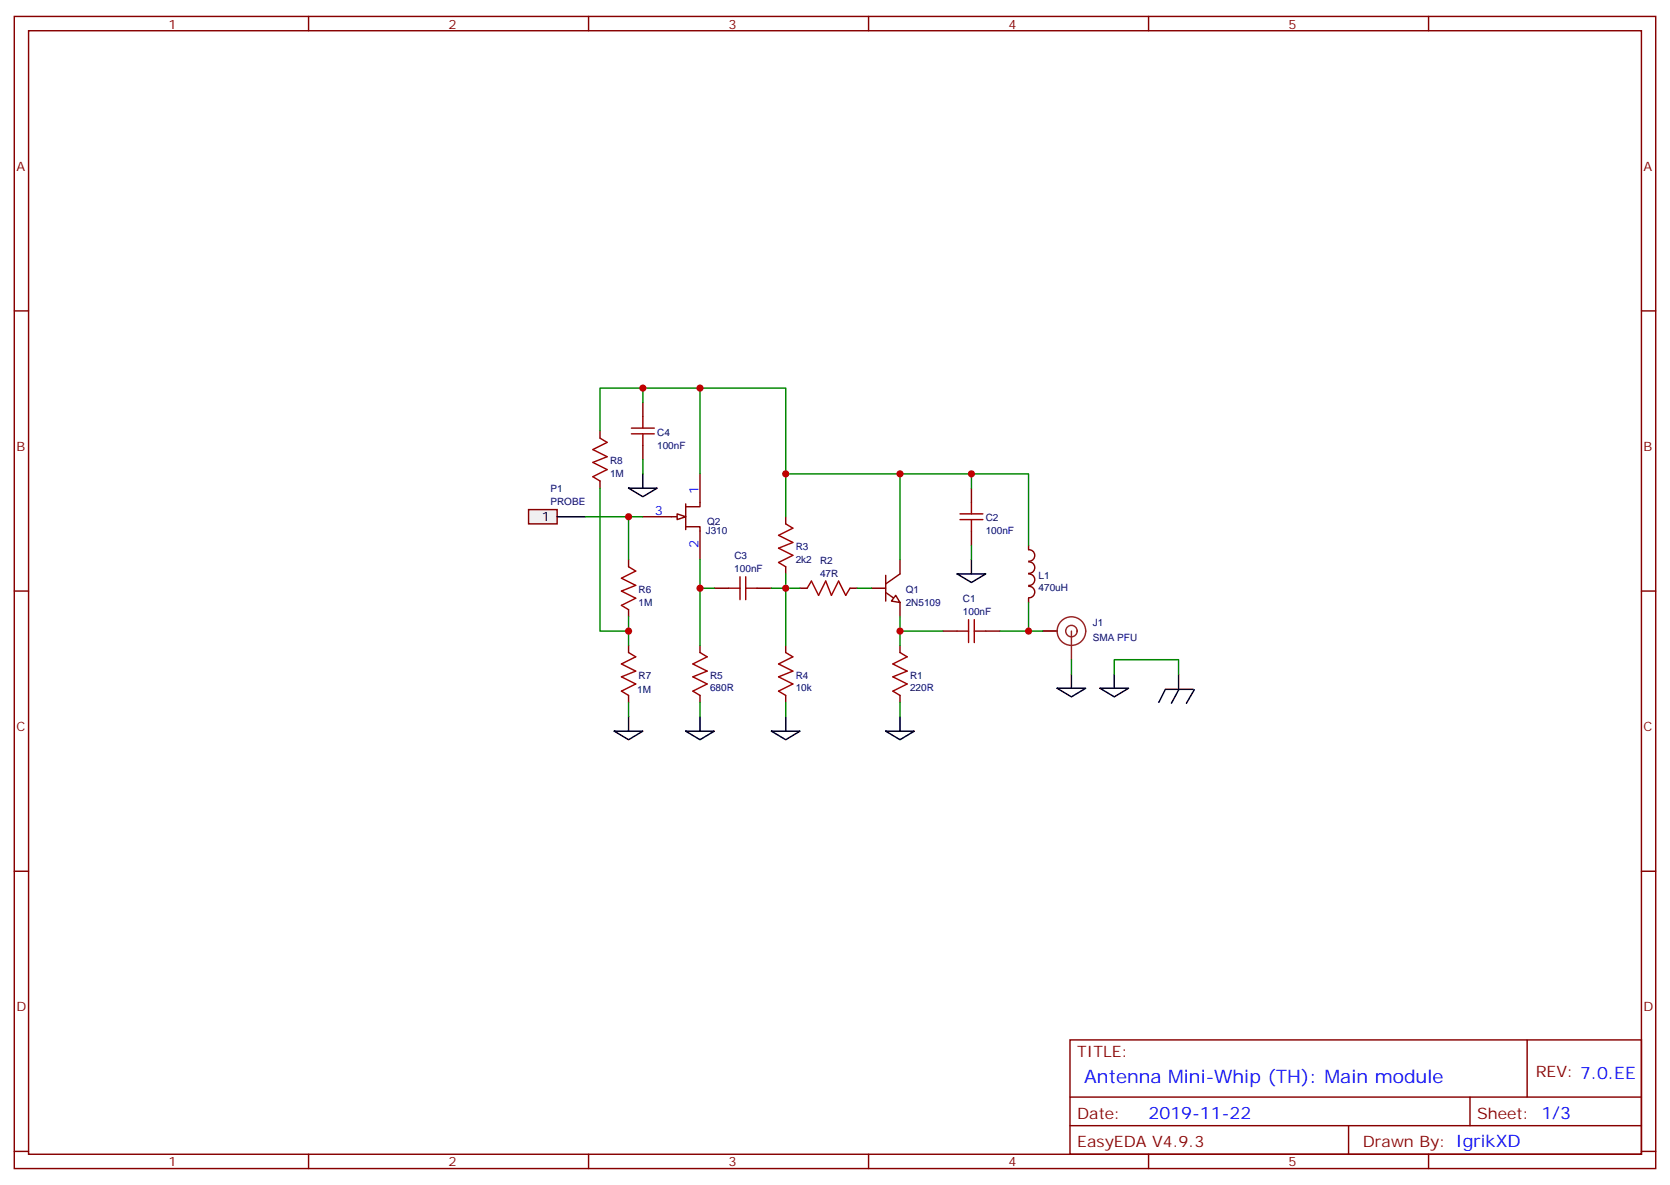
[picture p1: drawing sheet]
<svg xmlns="http://www.w3.org/2000/svg" width="412mm" height="292mm" viewBox="0 0 412 292" stroke-linecap="round" stroke-linejoin="round" font-family="sans-serif">
<g fill="none" stroke="#870000" stroke-width=".35">
<path d="M3.5 4.1h405.4v284.3h-405.4zM7.1 7.6h398.2v277.3h-398.2zM76.2 4.1v3.5M145.3 4.1v3.5M214.5 4.1v3.5M283.6 4.1v3.5M352.8 4.1v3.5M3.5 76.7h3.6M405.3 76.7h3.6M158.7 99.3v3.5M158.7 109.9v3.5M155.2 138.1v1.8"/>
<path d="M194 127.5v1.8M194 139.9v1.7M239.9 120.5v3.5M239.9 131.1v3.5M254 134.6v1M254 135.7a1.41 1.41 0 0 1 1.5 1.4 1.41 1.41 0 0 1-1.5 1.4M254 138.7a1.41 1.41 0 0 1 1.5 1.4 1.41 1.41 0 0 1-1.5 1.4M3.5 145.9h3.6M155.2 150.5v1.7M155.2 159.3v1.7M172.9 159.3v1.7M176.4 145.2h3.5"/>
<path d="M187 145.2h3.5M194 159.3v1.7M197.6 145.2h1.7M209.9 145.2h1.8M218.7 146.2l3.5 2.5M218.7 142v6.3M222.2 159.3v1.7M222.2 141.6l-3.5 2.5M232.8 155.8h3.6M243.4 155.8h3.5M254 147.6v1.1M254 144.7a1.41 1.41 0 0 1 1.5 1.4 1.41 1.41 0 0 1-1.5 1.4"/>
<path d="M254 141.7a1.41 1.41 0 0 1 1.5 1.4 1.41 1.41 0 0 1-1.5 1.4M405.3 145.9h3.6M155.2 171.6v1.8M172.9 171.6v1.8M194 171.6v1.8M222.2 171.6v1.8M3.5 215h3.6M405.3 215h3.6M264.2 256.6h141.1v28.3h-141.1zM377.1 256.6v14.2M264.2 270.8h141.1M264.2 277.8h141.1"/>
<path d="M333 277.8v7.1M363 270.8v7M3.5 284.2h3.6M76.2 284.9v3.5M145.3 284.9v3.5M214.5 284.9v3.5M283.6 284.9v3.5M352.8 284.9v3.5M405.3 284.2h3.6"/>
</g>
<g fill="none" stroke="#a10000" stroke-width=".35">
<path d="M155.9 107.1h5.7M155.9 105.7h5.7M158.7 102.8v2.9M158.7 107.1v2.8M155.2 139.9l1.8 1-3.5 1.8 3.5 1.8-3.5 1.4 3.5 1.7-3.5 1.8 1.7 1.1M194 129.3l1.8 1.1-3.5 1.7 3.5 1.8-3.5 1.4 3.5 1.8-3.5 1.7 1.7 1.1M237.1 128.2h5.6M237.1 126.8h5.6M239.9 124v2.8M239.9 128.2v2.9M179.9 145.2h2.8M182.7 142.3v5.7"/>
<path d="M184.1 145.2h2.9M184.1 142.3v5.7M199.3 145.2l1.1-1.8 1.7 3.5 1.8-3.5 1.4 3.5 1.8-3.5 1.7 3.5 1.1-1.7M236.4 155.8h2.8M239.2 152.9v5.7M240.6 155.8h2.8M240.6 152.9v5.7M155.2 161l1.8 1.1-3.5 1.8 3.5 1.7-3.5 1.4 3.5 1.8-3.5 1.8 1.7 1M172.9 161l1.7 1.1-3.5 1.8 3.5 1.7-3.5 1.4 3.5 1.8-3.5 1.8 1.8 1M194 161l1.8 1.1-3.5 1.8 3.5 1.7-3.5 1.4 3.5 1.8-3.5 1.8 1.7 1M222.2 161l1.8 1.1-3.5 1.8 3.5 1.7-3.5 1.4 3.5 1.8-3.5 1.8 1.7 1"/>
</g>
<path d="M221.2 146.9l1 1.8-2.1-.4z" fill="#fff" stroke="#870000" stroke-width=".35"/>
<path d="M148.2 106.4v1.7M148.2 118.7v1.8M165.8 127.5h3.5M169.3 130h3.6v1.1M169.3 124.4v6.3M172.9 124v1.1h-3.6M222.2 138.1v3.5M215.2 145.2h3.5M222.2 148.7v3.5" fill="none" stroke="#870000" stroke-width=".35"/>
<path d="M148.2 108.1l1.7 1.1-3.5 1.7 3.5 1.8-3.5 1.4 3.5 1.8-3.5 1.8 1.8 1" fill="none" stroke="#a10000" stroke-width=".35"/>
<path d="M167.2 126.8l2.1 .7-2.1 .7z" fill="#fff" stroke="#870000" stroke-width=".35"/>
<path d="M172.9 116.9v7.1M158.7 127.5h7.1M172.9 131.1v7" fill="none" stroke="#870000" stroke-width=".35"/>
<path d="M130.5 125.8h7.1v3.5h-7.1z" fill="#f0f0f0" stroke="#870000" stroke-width=".35"/>
<g fill="none" stroke="#000" stroke-width=".35">
<path d="M158.7 116.9v3.6M137.6 127.5h7M155.2 120.5h7.1l-3.6 2.1zM239.9 138.1v3.5M236.4 141.6h7l-3.5 2.2zM155.2 176.9v3.5M172.9 176.9v3.5M194 176.9v3.5M222.2 176.9v3.5M261.1 169.9h7l-3.5 2.1zM264.6 166.3v3.6M271.6 169.9h7.1l-3.5 2.1z"/>
<path d="M275.2 166.3v3.6M287.8 170.1l-1.7 3.2M287.9 170.1h6.8M291 166.3v3.6M291.1 170.1l-1.8 3.5M294.9 170.2l-1.9 3.4M151.7 180.4h7l-3.5 2.2zM169.3 180.4h7.1l-3.5 2.2zM190.5 180.4h7.1l-3.6 2.2zM218.7 180.4h7.1l-3.6 2.2z"/>
</g>
<g fill="none" stroke="#8c2424" stroke-width=".35">
<path d="M257.5 155.8h3.6M264.6 155.8v7"/>
<circle cx="264.6" cy="155.8" r="1.41"/>
<circle cx="264.6" cy="155.8" r="3.5"/>
</g>
<g fill="none" stroke="#008700" stroke-width=".35">
<path d="M158.7 95.8v3.5M172.9 95.8v21.1M148.2 106.4v-10.6h45.8v21.1M158.7 113.4v3.5M222.2 116.9h-28.2v10.6M239.9 116.9h-17.7v21.2M144.6 127.5h14.1M148.2 120.5v35.3h7M155.2 127.5v10.6M172.9 138.1v7.1M239.9 120.5v-3.6h14.1v17.7M239.9 134.6v3.5"/>
<path d="M155.2 152.2v7.1M176.4 145.2h-3.5v14.1M190.5 145.2h3.5v14.1M194 141.6v3.6h3.6M211.7 145.2h3.5M222.2 152.2v3.6M232.8 155.8h-10.6v3.5M246.9 155.8h10.6M254 148.7v7.1M155.2 173.4v3.5M172.9 173.4v3.5M194 173.4v3.5"/>
<path d="M222.2 173.4v3.5M264.6 162.8v3.5M275.2 166.3v-3.5h15.8v3.5"/>
</g>
<g fill="#c00">
<circle cx="254" cy="155.8" r=".88"/>
<circle cx="194" cy="116.9" r=".88"/>
<circle cx="222.3" cy="116.9" r=".88"/>
<circle cx="239.9" cy="116.9" r=".88"/>
<circle cx="222.3" cy="155.8" r=".88"/>
<circle cx="172.9" cy="145.2" r=".88"/>
<circle cx="155.2" cy="155.8" r=".88"/>
<circle cx="155.2" cy="127.5" r=".88"/>
<circle cx="194" cy="145.2" r=".88"/>
<circle cx="172.9" cy="95.8" r=".88"/>
<circle cx="158.8" cy="95.8" r=".88"/>
</g>
<text font-size="4.6" fill="#00f" x="267.8" y="267.2">Antenna Mini-Whip (TH): Main module</text>
<text font-size="4.2" fill="#00f" x="283.6" y="276">2019-11-22</text>
<g font-size="3.9" fill="#800">
<text x="266" y="260.9">TITLE:</text>
<text x="379.2" y="265.8">REV: 7.0.EE</text>
<text x="266" y="276">Date:</text>
<text x="364.8" y="276">Sheet: 1/3</text>
<text x="266" y="283.1">EasyEDA V4.9.3</text>
<text x="336.5" y="283.1">Draw</text>
<text x="346.7" y="283.1">n By: IgrikXD</text>
</g>
<g font-size="3.2" fill="#800">
<text x="41.6" y="7.1">1</text>
<text x="110.8" y="7.1">2</text>
<text x="179.9" y="7.1">3</text>
<text x="249.1" y="7.1">4</text>
<text x="318.2" y="7.1">5</text>
<text x="4.1" y="42.2">A</text>
<text x="405.9" y="42.2">A</text>
<text x="4.1" y="111.3">B</text>
<text x="405.9" y="111.3">B</text>
<text x="4.1" y="180.4">C</text>
<text x="405.9" y="180.4">C</text>
<text x="4.1" y="249.6">D</text>
<text x="405.9" y="249.6">D</text>
<text x="41.6" y="287.9">1</text>
<text x="110.8" y="287.9">2</text>
<text x="179.9" y="287.9">3</text>
<text x="249.1" y="287.9">4</text>
<text x="318.2" y="287.9">5</text>
</g>
<g font-size="3.2" fill="#00f">
<text x="172.5" y="121.9" transform="rotate(-90 172.5 121.9)">1</text>
<text x="161.7" y="127.2">3</text>
<text x="172.5" y="135.2" transform="rotate(-90 172.5 135.2)">2</text>
</g>
<text font-size="3.2" x="133.8" y="128.6">1</text>
<g font-size="2.5" fill="#000080">
<text x="162.3" y="107.5">C4</text>
<text x="162.3" y="110.7">100nF</text>
<text x="150.6" y="117.7">1M</text>
<text x="150.6" y="114.6">R8</text>
<text x="135.9" y="124.7">PROBE</text>
<text x="135.9" y="121.5">P1</text>
<text x="174.3" y="131.9">J310</text>
<text x="174.6" y="129.5">Q2</text>
<text x="243.4" y="131.9">100nF</text>
<text x="243.4" y="128.7">C2</text>
<text x="196.5" y="135.7">R3</text>
<text x="181.3" y="141.3">100nF</text>
<text x="181.3" y="138.1">C3</text>
<text x="196.5" y="138.9">2k2</text>
<text x="202.5" y="142.3">47R</text>
<text x="202.5" y="139.2">R2</text>
<text x="256.5" y="142.8">L1</text>
<text x="157.7" y="149.5">1M</text>
<text x="157.7" y="146.3">R6</text>
<text x="223.7" y="149.5">2N5109</text>
<text x="223.7" y="146.3">Q1</text>
<text x="237.8" y="148.6">C1</text>
<text x="256.5" y="145.9">470uH</text>
<text x="237.8" y="151.9">100nF</text>
<text x="269.9" y="154.6">J1</text>
<text x="269.9" y="158.1">SMA PFU</text>
<text x="157.7" y="167.5">R7</text>
<text x="175.3" y="167.5">R5</text>
<text x="196.5" y="167.5">R4</text>
<text x="224.7" y="167.5">R1</text>
<text x="157.3" y="171.1">1M</text>
<text x="175.3" y="170.7">680R</text>
<text x="196.5" y="170.7">10k</text>
<text x="224.7" y="170.7">220R</text>
</g>
</svg>
